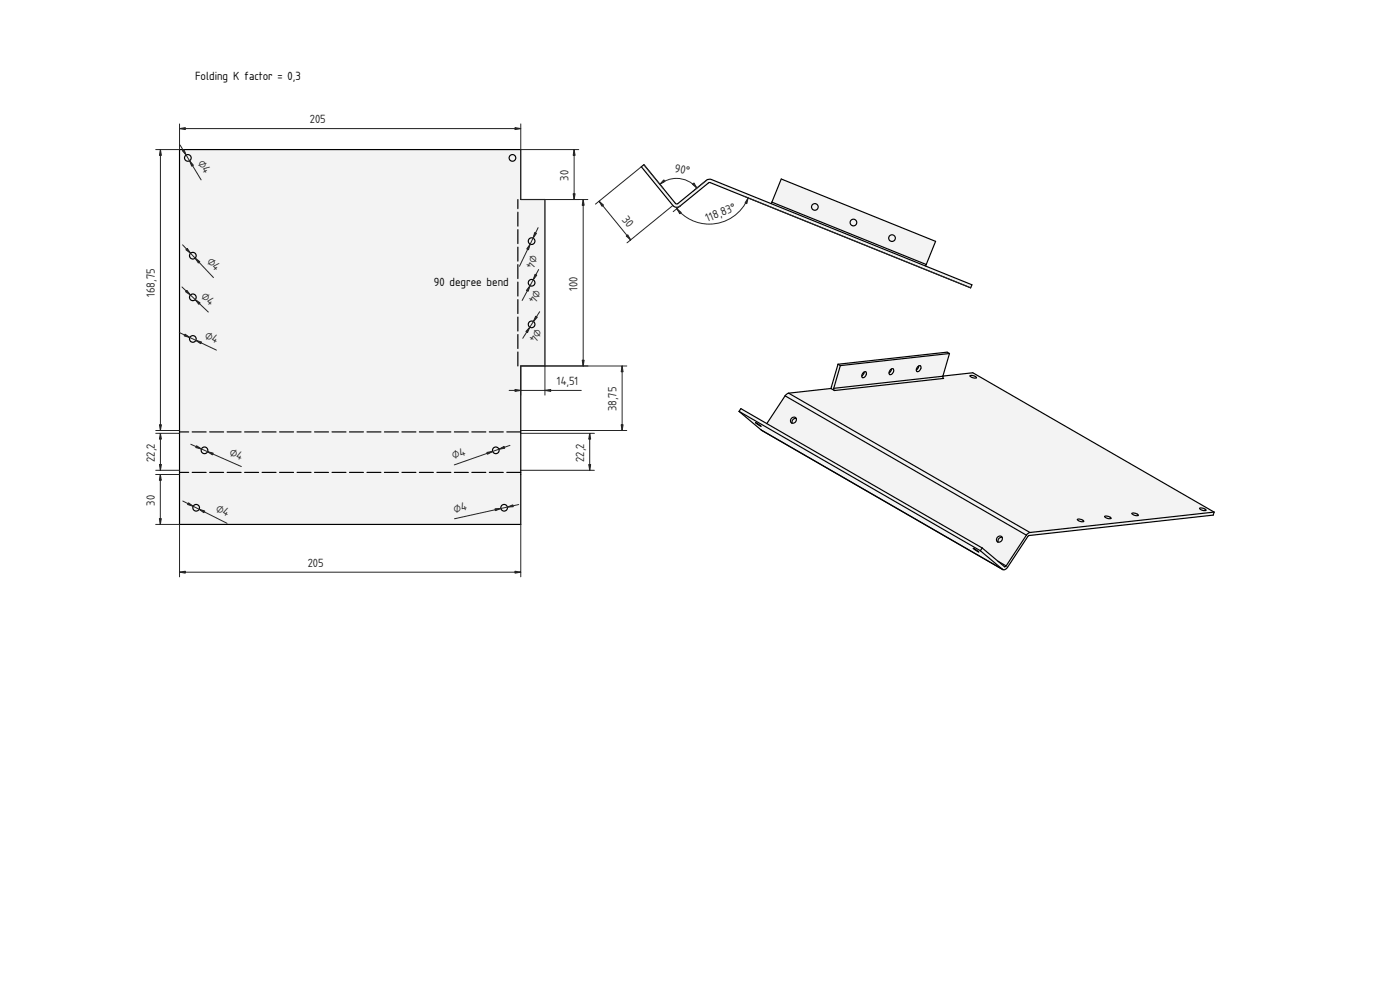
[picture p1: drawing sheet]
<svg xmlns="http://www.w3.org/2000/svg" width="841mm" height="594mm" viewBox="0 0 841 594" stroke-linecap="round" stroke-linejoin="round" font-family="sans-serif">
<g fill="#f1f3f5">
<path d="M385 100l2-1 19 24 18-15h2l37 14 6-14 93 37-6 15 28 11-1 2-156-63h-1l-18 14h-1h-2z" fill-rule="evenodd"/>
<path d="M469 108l93 37-6 14-92-38z" fill-rule="evenodd"/>
<path d="M385 100l2-1 19 23h1l17-14h3l157 63-1 2-156-63h-1l-18 14h-1h-2z" fill-rule="evenodd"/>
<path d="M464 121l92 38v1l-93-38z" fill-rule="evenodd"/>
<circle cx="513" cy="134" r="2"/>
<circle cx="490" cy="124" r="2"/>
<circle cx="536" cy="143" r="2"/>
</g>
<g fill="none" stroke="#000" stroke-width=".7">
<path d="M385 100l2-1 19 23h1l17-14h3l157 63-1 2-156-63h-1l-18 14h-1h-2zM463 122l6-14 93 37-6 15M464 121l92 38"/>
<circle cx="490" cy="124" r="2"/>
<circle cx="513" cy="134" r="2"/>
<circle cx="536" cy="143" r="2"/>
</g>
<path d="M387 99l11 14M385 100l-27 23M396 111a16 16 0 0 1 23 2M424 108l-8 7M447 118l136 55M449 119a25 25 0 0 1-42 6M360 121l19 23M404 123l-27 23M409 124l-5 3" fill="none" stroke="#212529" stroke-width=".6"/>
<g fill="#212529" stroke="#212529" stroke-width=".6">
<path d="M360 121l3 2-1 1z"/>
<path d="M376 142l1-1 2 3z"/>
<path d="M416 111l1-1 2 3z"/>
<path d="M399 108v1l-3 2z"/>
<path d="M449 119v3h-1z"/>
<path d="M407 125l2 3h-1z"/>
</g>
<g fill="#f1f3f5">
<path d="M445 245l16 9 12-18 26-3 4-14 66-7h1l-4 14 18-2 145 84v1l-111 13-13 19-2 1-145-84-14-11z" fill-rule="evenodd"/>
<path d="M474 236l25-3 2 2 66-8-1-1 18-2 145 84-110 12z" fill-rule="evenodd"/>
<path d="M472 238l145 83-13 19-5-3-9-8-129-75z" fill-rule="evenodd"/>
<path d="M505 220l65-8-4 14-65 7z" fill-rule="evenodd"/>
<path d="M444 247l145 84 13 11-145-84z" fill-rule="evenodd"/>
<path d="M472 237l2-1 145 84-2 1-145-83z" fill-rule="evenodd"/>
<path d="M445 245l145 84-1 2-145-84z" fill-rule="evenodd"/>
<path d="M590 329l14 11 13-19 1-1 111-12v1l-111 13-13 19a2.1 2.1 0 0 1-3 1l-13-11z" fill-rule="evenodd"/>
<path d="M501 233l65-7 1 1-66 8z" fill-rule="evenodd"/>
<path d="M503 219l66-7h1l-65 8z" fill-rule="evenodd"/>
<path d="M503 219l2 1-4 13v2l-2-2z" fill-rule="evenodd"/>
<path d="M535 222a1.2 1.2 0 0 1 2 0 1.2 1.2 0 0 1-1 2 1.3 1.3 0 0 1-2 1 1.3 1.3 0 0 1 0-2z" fill-rule="evenodd"/>
<path d="M551 220a1.2 1.2 0 0 1 2 0 1.2 1.2 0 0 1 0 2 1.3 1.3 0 0 1-2 1 1.3 1.3 0 0 1 0-2z" fill-rule="evenodd"/>
<path d="M519 224a1.2 1.2 0 0 1 2 0 1.2 1.2 0 0 1-1 2 1.3 1.3 0 0 1-2 1 1.3 1.3 0 0 1 0-2z" fill-rule="evenodd"/>
<path d="M519 223a1.3 1.3 0 0 1 2 1 1.3 1.3 0 0 1-1 2 1.1 1.1 0 0 1-1 1 1.1 1.1 0 0 1-1-1z" fill-rule="evenodd"/>
<path d="M552 220a1.3 1.3 0 0 1 2 1 1.3 1.3 0 0 1-1 1 1.1 1.1 0 0 1-1 1 1.1 1.1 0 0 1-2-1z" fill-rule="evenodd"/>
<path d="M535 222a1.3 1.3 0 0 1 2 0 1.3 1.3 0 0 1-1 2 1.1 1.1 0 0 1-1 1 1.1 1.1 0 0 1-1-1z" fill-rule="evenodd"/>
<path d="M600 324a1.2 1.2 0 0 1 2-1 1.2 1.2 0 0 1 0 2 1.2 1.2 0 0 1-2 1 1.2 1.2 0 0 1 0-2z" fill-rule="evenodd"/>
<path d="M476 252a1.2 1.2 0 0 1 2-1 1.2 1.2 0 0 1 0 2 1.2 1.2 0 0 1-2 1 1.2 1.2 0 0 1 0-2z" fill-rule="evenodd"/>
<path d="M475 251a1.7 1.7 0 0 1 3 0 2.2 2.2 0 0 0-2 3 1.7 1.7 0 0 1-1-3z" fill-rule="evenodd"/>
<path d="M599 323a1.7 1.7 0 0 1 3 0 2.2 2.2 0 0 0-2 3h-1a1.7 1.7 0 0 1 0-3z" fill-rule="evenodd"/>
<path d="M664 310h2l1 1v1a2.3 2.3 0 0 1-3-2z" fill-rule="evenodd"/>
<path d="M647 312h2l2 1h-1a2.3 2.3 0 0 1-3-1z" fill-rule="evenodd"/>
<path d="M721 305h2l1 1v1a2.3 2.3 0 0 1-3-2z" fill-rule="evenodd"/>
<path d="M680 308h2l2 1-1 1a2.3 2.3 0 0 1-3-2z" fill-rule="evenodd"/>
<path d="M583 226h2l2 1h-1a2.3 2.3 0 0 1-3-1z" fill-rule="evenodd"/>
<path d="M599 337l5 3h-1z" fill-rule="evenodd"/>
<path d="M457 258l145 84z" fill-rule="evenodd"/>
<path d="M535 222l-1 2z" fill-rule="evenodd"/>
<path d="M551 220h1l-2 2z" fill-rule="evenodd"/>
<path d="M519 224v-1l-1 3z" fill-rule="evenodd"/>
<path d="M585 329l3 3z" fill-rule="evenodd"/>
<path d="M454 254l3 2z" fill-rule="evenodd"/>
<circle cx="477" cy="253" r="1.8"/>
<circle cx="600" cy="324" r="1.8"/>
</g>
<g fill="none" stroke="#000" stroke-width=".7">
<path d="M503 219l-4 14M503 219l2 1M505 220l-4 13M552 220l-2 2M570 212h-1l-66 7M570 212l-4 14M570 212l-65 8M472 238l145 83M472 238l-11 16M474 236l-2 2M474 236l145 84M499 233l-25 3"/>
<path d="M499 233l2 2M501 233v2M518 224a1.5 1.5 0 0 1 3 0 1.3 1.3 0 0 1-1 2 1.3 1.3 0 0 1-2 1 1.3 1.3 0 0 1 0-2zM519 223l-1 3M535 222a1.3 1.3 0 0 1 2 0 1.3 1.3 0 0 1-1 2 1.3 1.3 0 0 1-2 1 1.3 1.3 0 0 1 0-2zM535 222l-1 2M551 220a1.3 1.3 0 0 1 2 0 1.3 1.3 0 0 1 0 2 1.3 1.3 0 0 1-2 1 1.3 1.3 0 0 1 0-2zM566 226l1 1-66 8M566 226l-65 7M566 226l18-2 145 84M583 226h2l2 1h-1a2.3 2.3 0 0 1-3-1zM444 247l1-2 145 84"/>
<path d="M444 247l145 84M444 247l13 11M454 254l3 2zM457 258h1M457 258l145 84M478 251a2.2 2.2 0 0 0-2 3M619 320l-2 1M647 312h2l2 1h-1a2.3 2.3 0 0 1-3-1zM664 310h2l1 1v1a2.3 2.3 0 0 1-3-2zM680 308h2l2 1-1 1a2.3 2.3 0 0 1-3-2zM721 305h2l1 1v1a2.3 2.3 0 0 1-3-2zM729 308v1l-111 13-13 19-1 1h-2"/>
<path d="M729 308l-110 12M585 329l3 3zM589 331l13 11M590 329l13 11M590 329l-1 2M599 337l5 3M602 323a2.2 2.2 0 0 0-2 3M604 340h-1M617 321l-13 19M603 340h.1"/>
<circle cx="477" cy="253" r="1.8"/>
<circle cx="600" cy="324" r="1.8"/>
</g>
<g fill="#f1f3f5">
<path d="M108 90h205v30h14v100h-14v95h-205z" fill-rule="evenodd"/>
<path d="M108 90h205v30h14v100h-14v39h-205z" fill-rule="evenodd"/>
<path d="M108 284h205v31h-205z" fill-rule="evenodd"/>
<path d="M108 259h205v25h-205z" fill-rule="evenodd"/>
<circle cx="113" cy="95" r="2"/>
<circle cx="123" cy="271" r="2"/>
<circle cx="118" cy="305" r="2"/>
<circle cx="116" cy="154" r="2"/>
<circle cx="298" cy="271" r="2"/>
<circle cx="319" cy="170" r="2"/>
<circle cx="319" cy="195" r="2"/>
<circle cx="116" cy="204" r="2"/>
<circle cx="319" cy="145" r="2"/>
<circle cx="116" cy="179" r="2"/>
<circle cx="308" cy="95" r="2"/>
<circle cx="303" cy="305" r="2"/>
</g>
<g fill="none" stroke="#000" stroke-width=".7">
<path d="M108 90h205v30h14v100h-14v95h-205z"/>
<circle cx="113" cy="95" r="2"/>
<circle cx="308" cy="95" r="2"/>
<circle cx="116" cy="154" r="2"/>
<circle cx="319" cy="145" r="2"/>
<circle cx="116" cy="179" r="2"/>
<circle cx="319" cy="170" r="2"/>
<circle cx="319" cy="195" r="2"/>
<circle cx="116" cy="204" r="2"/>
<circle cx="123" cy="271" r="2"/>
<circle cx="298" cy="271" r="2"/>
<circle cx="118" cy="305" r="2"/>
<circle cx="303" cy="305" r="2"/>
</g>
<path d="M311 220v-100M313 259h-205M313 284h-205" fill="none" stroke="#000" stroke-width=".7" stroke-dasharray="8.4 2.1"/>
<g fill="none" stroke="#212529" stroke-width=".6">
<path d="M108 77h205M108 74v16h-14M313 74v16h35M96 90v169M108 87l13 21M345 90v30M313 120h40M350 120v100M323 137l-11 23M110 147l18 20M109 172l16 15M324 162l-10 18"/>
<path d="M108 200l22 10M324 187l-10 16M327 220v17M374 220v39M377 220h-64v17M306 235h43M94 259h14M313 259h64M94 260h14M96 260v23M115 267l30 13M306 268l-33 11"/>
<path d="M313 260h44M354 260v23M94 285h14M94 283h14M96 285v30M313 283h44M94 315h14v31M110 301l26 13M312 303l-39 9M313 315v31M108 344h205"/>
</g>
<g fill="#212529" stroke="#212529" stroke-width=".6">
<path d="M318 197l-1 3-1-1z"/>
<path d="M322 190l1 1-3 2z"/>
<path d="M327 235l4-1v1z"/>
<path d="M309 234l4 1h-4z"/>
<path d="M354 260l1 4h-1z"/>
<path d="M354 279h1l-1 4z"/>
<path d="M125 271l3 1v1z"/>
<path d="M118 268l3 2-3-1z"/>
<path d="M108 77h3v1z"/>
<path d="M309 77h4l-4 1z"/>
<path d="M117 155l3 2-1 1z"/>
<path d="M112 150v-1l2 3z"/>
<path d="M350 120l1 3h-1z"/>
<path d="M350 216h1l-1 4z"/>
<path d="M309 343l4 1h-4z"/>
<path d="M108 344l3-1v1z"/>
<path d="M374 220v3h-1z"/>
<path d="M373 255h1v4z"/>
<path d="M297 306l4-1-3 2z"/>
<path d="M305 305l3-2v1z"/>
<path d="M96 255h1l-1 4z"/>
<path d="M96 90l1 3h-1z"/>
<path d="M345 90v3h-1z"/>
<path d="M344 116h1v4z"/>
<path d="M318 172l-1 3-1-1z"/>
<path d="M321 165h1l-2 3z"/>
<path d="M114 97l2 2-1 1z"/>
<path d="M110 90l2 3z"/>
<path d="M117 180l3 2-1 1z"/>
<path d="M112 174l2 3-3-2z"/>
<path d="M118 204l3 1v1z"/>
<path d="M111 201l3 2-3-1z"/>
<path d="M318 147l-1 3h-1z"/>
<path d="M321 140h1l-2 3z"/>
<path d="M96 279h1l-1 4z"/>
<path d="M96 260l1 4h-1z"/>
<path d="M96 312h1l-1 3z"/>
<path d="M96 285l1 4h-1z"/>
<path d="M120 306l3 1-1 1z"/>
<path d="M113 302l3 2-3-1z"/>
<path d="M292 272l4-1-3 2z"/>
<path d="M300 270l3-2v1z"/>
</g>
<g font-size="6.7">
<text x="117" y="48">Folding K factor = 0,3</text>
<text x="261" y="172">90 degree bend</text>
</g>
<g font-size="6.7" fill="#212529">
<text x="186" y="74">205</text>
<text x="119" y="98" transform="rotate(59 119 98)">⌀4</text>
<text x="405" y="103" transform="rotate(11 405 103)">90°</text>
<text x="341" y="109" transform="rotate(-90 341 109)">30</text>
<text x="373" y="132" transform="rotate(51 373 132)">30</text>
<text x="425" y="133" transform="rotate(-22 425 133)">118,83°</text>
<text x="319" y="153" transform="rotate(116 319 153)">⌀4</text>
<text x="124" y="157" transform="rotate(47 124 157)">⌀4</text>
<text x="321" y="173" transform="rotate(118 321 173)">⌀4</text>
<text x="93" y="178" transform="rotate(-90 93 178)">168,75</text>
<text x="120" y="178" transform="rotate(44 120 178)">⌀4</text>
<text x="347" y="175" transform="rotate(-90 347 175)">100</text>
<text x="322" y="197" transform="rotate(122 322 197)">⌀4</text>
<text x="123" y="203" transform="rotate(25 123 203)">⌀4</text>
<text x="335" y="231">14,51</text>
<text x="370" y="247" transform="rotate(-90 370 247)">38,75</text>
<text x="137" y="273" transform="rotate(24 137 273)">⌀4</text>
<text x="273" y="276" transform="rotate(-19 273 276)">⌀4</text>
<text x="93" y="277" transform="rotate(-90 93 277)">22,2</text>
<text x="351" y="277" transform="rotate(-90 351 277)">22,2</text>
<text x="93" y="304" transform="rotate(-90 93 304)">30</text>
<text x="129" y="307" transform="rotate(27 129 307)">⌀4</text>
<text x="273" y="308" transform="rotate(-12 273 308)">⌀4</text>
<text x="185" y="340">205</text>
</g>
</svg>
